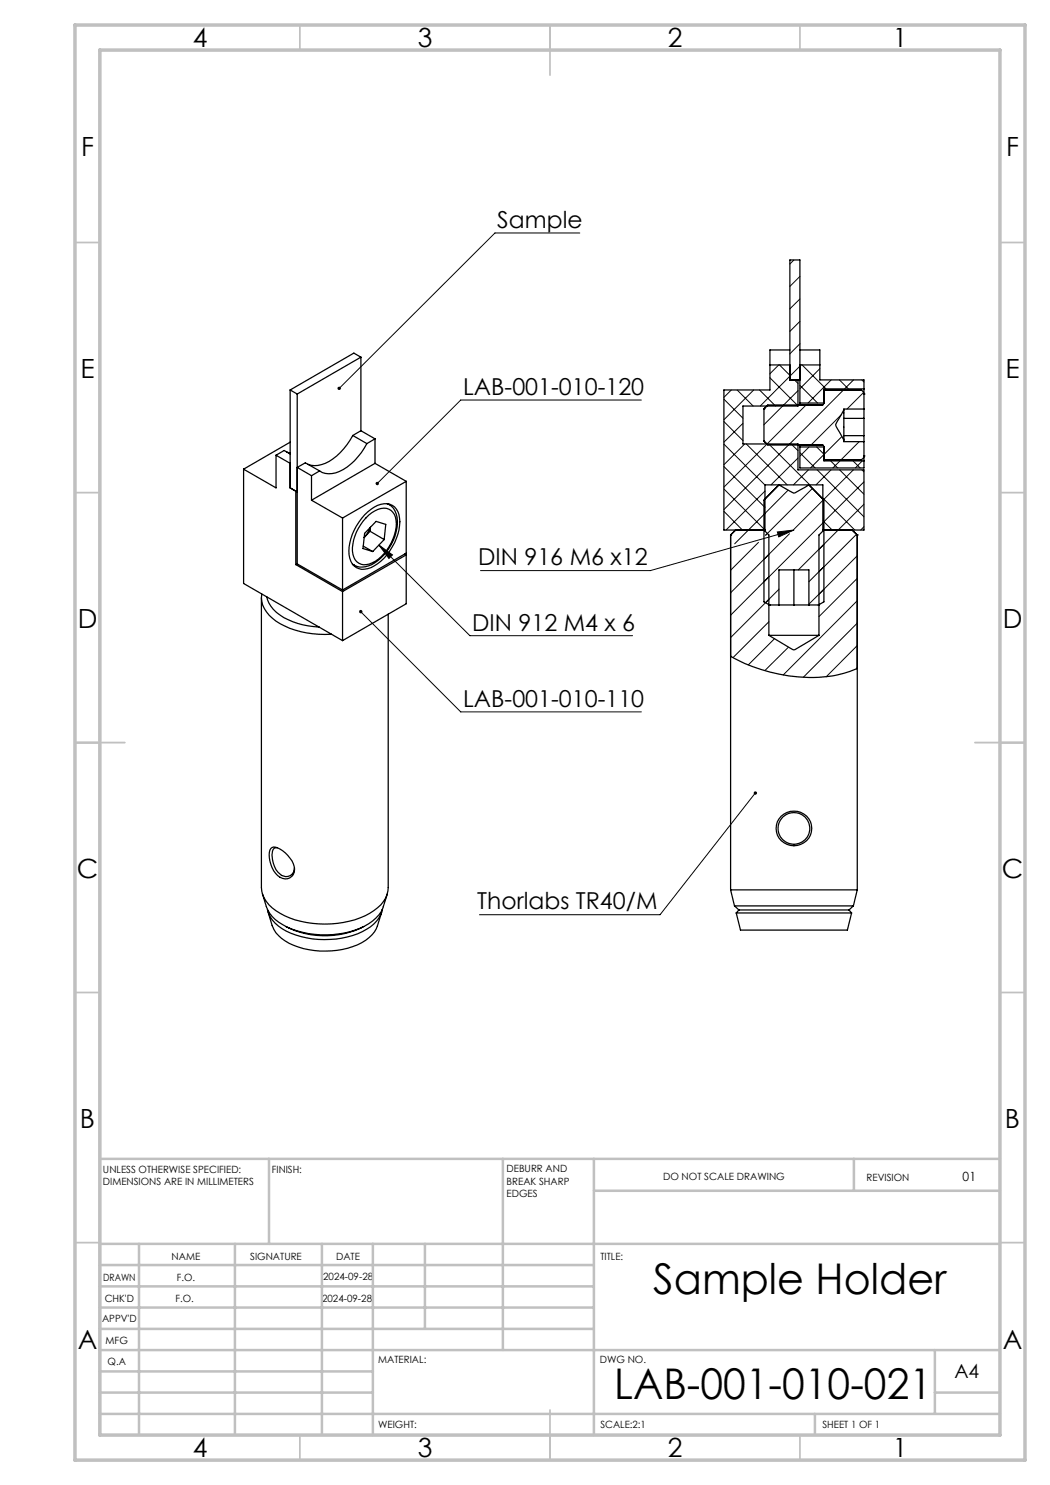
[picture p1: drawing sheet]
<svg xmlns="http://www.w3.org/2000/svg" width="210mm" height="297mm" viewBox="0 0 210 297" stroke-linecap="round" stroke-linejoin="round" font-family="sans-serif">
<g fill="none" stroke="#000" stroke-width=".2">
<path d="M116 46.6h-17l-31.2 31.1M158.8 52l-.8 .8M160 55.3l-2 2M160 59.8l-2 2M144.8 79.8l3.8 3.8M146.3 78l-1.5 1.5M147.4 78l3.2 3.2M150.7 78l-5.9 6M151.9 78l3.2 3.2M154 75.6l5.6 5.6M155.8 73l-1.8 1.8M155.9 73l2.1 2.1"/>
<path d="M158.9 76l.7 .7M159.6 78.1l-6.8 6.8M160 64.3l-2 2M160 68.8l-2 2M160 77.1l3.5 3.5M160.2 73l-8.2 8.2M160.4 73l4.8 4.8M164 73.7l-4 4M166.2 76l-4.6 4.6M167.9 76l1.8 1.8M168.7 78l-23.9 23.9M170.7 76l-1.8 1.8"/>
<path d="M172.4 76l.4 .4M172.7 78.5l-3.3 3.3M128.3 80h-36.2l-16.6 16.7M144.8 97.8l8.2 8.2M144.8 93.3l8.2 8.2M144.8 88.8l8.2 8.2M144.8 84.3l3.8 3.8M148.6 84.7l-3.8 3.7M148.9 88.8l-4.1 4.2M149.3 88.8l8.1 8.2M153 98.2l-7.8 7.8M153.7 88.8l8.3 8.2"/>
<path d="M157.6 98l-4.8 4.9M158.2 88.8l1.4 1.3M159.6 91.6l-5.4 5.4M160 90.6l3 3M161.2 81l-16.4 16.4M161.7 94l-3 3M161.8 89.4l-1.8 1.8M162.5 97.7l-9.4 9.3 .4-.3M163.3 89.4l1.5 1.4M163.4 94l9.4 9.4M164.6 99.6l6.4 6.4M166.1 92.2l1.4 1.4"/>
<path d="M166.2 94l-3 3M167.9 94l4.9 4.8M168 92.2l-1.4 1.4M168.2 83l-6 6M168.4 87.3l-6.3 6.3M170.6 92.2l1.4 1.4M170.7 94l-11.9 11.9M171.8 88.3l-3.6 3.7M172.4 94l.4 .4M172.5 92.2l-1.4 1.4M172.8 96.4l-8.2 8.2M75.8 109l18.2 18.1h32.5"/>
<path d="M75.8 109l2.7 2-.7 .7zM144.8 102.3l3.7 3.7M151.7 108.5l-5.6 5.5M153 102.7l-6.1 6.1M153.8 110.9l-7.7 7.7M153.8 115.4l-7.7 7.6M155.5 106.4l3.3-.4-3 1.4zM155.8 117.9l-9.7 9.6M157.9 106.7l-5.1 5.2M158.8 106l-28.7 8.1h-34M164.6 104.1l1.8 1.9M164.8 104.4l-12 12"/>
<path d="M164.8 113.3l-3 3M164.8 117.9l-3 2.9M171.3 106.9l-7.5 7.5M171.5 111.2l-7.7 7.6M171.5 115.7l-7.7 7.6M172.8 100.9l-13.1 13.1M172.8 105.3l-.6 .7M72.1 122.3l20 20.1h36.2M153.8 124.4l-7.2 7.1M154.9 127.7l-5.3 5.3M157.7 129.4l-4.7 4.7M171.5 120.2l-14.9 14.8"/>
<path d="M171.5 124.6l-10.8 10.9M171.5 129.1l-6.3 6.3M171.5 133.6l-.2 .1M151.1 158.6l-19.1 24.3h-36.1"/>
</g>
<g fill="none" stroke="#000" stroke-width=".25">
<path d="M58 78l1.4 .8M58 78v19.6M59.4 78.8v34M72.2 71.4l-1.4-.8-12.8 7.4M72.2 71.4l-12.8 7.4M72.2 71.4v14.7M154 73v5h-9.2v28h8.2v-9h11.6v9h8.2v-12h-13.2v-5.2h-11v-7.6h11v-5.2M154 73h4M158 70h-4v3M160 70h4v3M160 73h4M160 76h-2v-24h2v28.6"/>
<path d="M164 73v3h8.8v1.8M164.8 78h7.2M172 78h.3M172 78a.83 .83 0 0 1 .8 .8M172 78h.1M172.8 78.8h.1M172.8 77.8v1M172.8 77.8h-8v2.8M172.8 78.8v12.4M48.7 93.8v22.9l19.8 11.4M55.2 91v6.6l-6.5-3.8M55.2 91l2.8 1.7"/>
<path d="M57.3 90.4l.7 .2M58 97.6l1.4 .8M58 97.6l1.2 .6v14.7M58 90.8l-1.2-.7-1.6 .9M58 88.4l-9.3 5.4M62.3 95.1v4.9M63.9 94.2l-2.8-1.6-1.7 .9 2.9 1.6M63.9 94.2l-1.6 .9M70.6 87.1a10.8 10.8 0 0 1-7 6h-1.4l-.6-.3M70.6 87.1l2.8 1.6M72.2 86.1l2.8 1.7M72.2 86.1l-1.6 1"/>
<path d="M73.4 88.7a10.8 10.8 0 0 1-7 6 3.4 3.4 0 0 1-2.5-.5M75 92.7l-12.7 7.3M75 92.7l6.2 3.6M75 87.8v4.9M75 87.8l-1.6 .9M81.2 96.3l-12.7 7.3M81.2 96.3v14.3l-12.7 7.4M152.8 81.8h.1M152.8 81.8v6.4l.6 .6M152.8 88.2l.8 .8h10.8M155.8 97l3 1.6 3-1.6 3 3v20.4l-1.1 .6M155.8 97l-2.8 2.8"/>
<path d="M155.8 97l-3 3v20.4l1.1 .6M160 89v.4M160 80.6v.4M160 89.4v4.2h12.8v-1.4M160 80.6h4.8M160 89.4h4.8M164.4 89l.2 .1 .2 .3M164.4 81h.1M164.4 89h.1M164.4 81h-10.8l-.8 .8M164.8 80.6l-.4 .4M164.8 92h7.2"/>
<path d="M164.8 89.4v2.8h8M168.8 82l-1.7 2.9 .2 .4 1.5 2.7M168.8 82v6M168.8 88v.3h4M168.8 87.1h4M168.8 83.7h4M172 92h.1M172.8 91.2l-.3 .6-.5 .2M172.8 91.2h.1M172.8 91.2v1M172.8 81.8h-4v.2M52.3 119.6v57.9a6.4 6.4 0 0 0 3.7 5.2 19.7 19.7 0 0 0 17.9 0 6.3 6.3 0 0 0 3.7-5.2v-54.7"/>
<path d="M52.4 118.8a5 5 0 0 0 2 4.8 17.1 17.1 0 0 0 11.9 3.2M53.4 119.4a6.7 6.7 0 0 0 4.2 4.5 15.8 15.8 0 0 0 6.3 1.5M59.2 112.9l9.3 5.4M59.4 112.8l9.1 5.2M59.4 112.8l-.2 .1M62.3 100l6.2 3.6M68.5 103.6v14.4M68.5 118.3v9.8M70.5 112.8l.2 .2M70.5 112.9l.2 .1M72.6 109.2l1.9 1.1M72.8 107.5h.1"/>
<path d="M72.9 103l.7-.6a4.4 4.4 0 0 1 4.9-1.3 3.5 3.5 0 0 1 1.5 3.2 11.3 11.3 0 0 1-5.8 9.2 2.93 2.93 0 0 1-4.4-2.5 10.8 10.8 0 0 1 3.1-8zM73.2 103.6a4.3 4.3 0 0 1 4.6-1.8 2.91 2.91 0 0 1 1.5 2.9 9.6 9.6 0 0 1-4.9 7.9 2.56 2.56 0 0 1-2.7 0 2.56 2.56 0 0 1-1.2-2.4 9.5 9.5 0 0 1 2.7-6.6zM74 105.5l-.4 1-.8 1M74 106.3l2.8 1.6M74 106.3l-1.2 1.2M74.1 105.4l-.1 .9M76.8 107.9l.4-3-2-.6-2.3 2.4-.3 3 1.9 .6M76.8 107.9l-2.3 2.4M77.4 100.7l.4 .2M77.5 100.7l.3 .2M77.8 100.9l.1 .1M77.9 101a4.4 4.4 0 0 1 1.5 4.7 10 10 0 0 1-5.7 7.5 3.3 3.3 0 0 1-3-.2"/>
<path d="M81 110.8l.2 .2M81.2 111v9.8l-12.7 7.3M81.2 111l-12.7 7.3M146.1 107h.1M146.1 107v71M147.1 106l-1 1M152.8 106h.1M152.8 106l1 1v20.1M158.8 114v7M164.8 106h.1M164.8 106l-1 1v20.1M170.4 106l1 1"/>
<path d="M171.4 107h.1M171.4 107v71M146.1 131.2a32.4 32.4 0 0 0 21.3 3.8l2.5-.7 1.5-.6M153.8 127.1l4.8 2.9 .5-.1 4.7-2.8M153.8 127.1h10M153.8 120.9l.1 .1M153.9 121h.1M153.9 121h9.8M155.8 121v-7h6v7M163.7 121h.1M163.8 120.9l-.1 .1M52.5 178.8a8.5 8.5 0 0 0 2.5 5.1 16.3 16.3 0 0 0 11.5 3 13.2 13.2 0 0 0 9.3-3.9 10 10 0 0 0 1.7-4.2"/>
<path d="M54.2 169.7a1.04 1.04 0 0 1 1.3-.1 5.9 5.9 0 0 1 3.4 4.3 1.9 1.9 0 0 1-1.2 1.8 1.9 1.9 0 0 1-2.2-.6 5.8 5.8 0 0 1-1.5-5.1zM55.5 169.5a.76 .76 0 0 0-1 .7 5.2 5.2 0 0 0 1.8 4.9 1.7 1.7 0 0 0 2.6-1.5M146.1 178h25.3M146.1 178l.8 3.2M156.2 163.2a3.5 3.5 0 0 1 5.3 .2 3.5 3.5 0 0 1-.7 5.2 3.5 3.5 0 0 1-4.7-.7 3.5 3.5 0 0 1 .1-4.7zM171.4 178l-.7 3.2M53.5 181.9a6.5 6.5 0 0 0 3.8 4.3 18.1 18.1 0 0 0 16-.4 5.9 5.9 0 0 0 3.1-3.9M53.6 182.4l.8 2.7a7.4 7.4 0 0 0 5.3 4.3 16.8 16.8 0 0 0 13.4-1.3 5.9 5.9 0 0 0 2.4-3l.8-2.7M57.2 185.3a17.3 17.3 0 0 0 15.5 0M146.9 181.2h23.8M146.9 181.2l.9 .8M147.2 182.6h23.1"/>
<path d="M147.2 182.6l.9 3.4h21.4l.8-3.4M147.8 182h22M147.8 182l-.6 .6M169.8 182l.5 .6M170.7 181.2l-.9 .8"/>
<circle cx="158.8" cy="165.7" r="3.2"/>
</g>
<g fill="none" stroke="#c0c0c0" stroke-width=".35">
<path d="M60 5v5M110 5v10M160 5v5M15 48.5h5M200 48.5h5M15 98.5h5M200 98.5h5M15 148.5h10M195 148.5h10M15 198.5h5M200 198.5h5M15 248.5h5"/>
<path d="M200 248.5h5M60 287v5M110 282v10M160 287v5"/>
</g>
<g fill="none" stroke="#c0c0c0" stroke-width=".5">
<path d="M53.8 231.8v17M100.6 231.8v38.2M118.8 231.8v55.2M118.8 238.2h81.2M170.8 231.8v6.4M200 231.8h-180v55.2M20 248.8h180M20 257.3h98.8M20 253h98.8M27.8 248.8v38.2M47 248.8v38.2M64.4 248.8v38.2"/>
<path d="M74.6 248.8v38.2M85 248.8v17M20 265.8h98.8M20 261.5h98.8M20 278.5h54.6M20 274.3h54.6M20 270h180M187 278.5h13M187 270v12.8M20 282.8h180M163 282.8v4.2"/>
</g>
<path d="M15 5h190v287h-190zM20 10h180v277h-180z" fill="none" stroke="#c0c0c0" stroke-width=".7"/>
<path d="M155.5 106.4l3.3-.4-3 1.4zM150.8 158.4a.34 .34 0 0 0 0 .5 .34 .34 0 0 0 .5-.1 .34 .34 0 0 0 0-.4l-.2 .2 .1-.3zM67.5 77.5l.1 .4 .2-.2-.2 .2a.34 .34 0 0 0 .5 0 .34 .34 0 0 0-.1-.5 .34 .34 0 0 0-.5 .1zM71.9 122.1a.34 .34 0 0 0 .2 .5 .34 .34 0 0 0 .4-.4 .34 .34 0 0 0-.5-.2l.1 .3zM75.2 96.4l-.1 .2 .1 .3 .3-.2-.3 .2a.34 .34 0 0 0 .5 0 .34 .34 0 0 0 0-.4 .34 .34 0 0 0-.5-.1zM75.8 109l2.7 2-.7 .7z" fill="#000"/>
<g font-size="8.5">
<text x="130.7" y="258.8">Sample Holder</text>
<text x="122.8" y="279.7">LAB-001-010-021</text>
</g>
<g font-size="5.3">
<text x="38.5" y="9.5">4</text>
<text x="83.5" y="9.5">3</text>
<text x="133.6" y="9.5">2</text>
<text x="178.6" y="9.5">1</text>
<text x="16.2" y="31.3">F</text>
<text x="201.2" y="31.3">F</text>
<text x="16.1" y="75.5">E</text>
<text x="201.1" y="75.5">E</text>
<text x="15.5" y="125.5">D</text>
<text x="200.5" y="125.5">D</text>
<text x="15.4" y="175.5">C</text>
<text x="200.4" y="175.5">C</text>
<text x="16" y="225.5">B</text>
<text x="201" y="225.5">B</text>
<text x="15.5" y="269.8">A</text>
<text x="200.5" y="269.8">A</text>
<text x="38.5" y="291.5">4</text>
<text x="83.5" y="291.5">3</text>
<text x="133.6" y="291.5">2</text>
<text x="178.6" y="291.5">1</text>
</g>
<g font-size="4.7">
<text x="99.5" y="45.5">Sample</text>
<text x="92.6" y="78.9">LAB-001-010-120</text>
<text x="95.6" y="113">DIN 916 M6 x12</text>
<text x="94.4" y="126.1">DIN 912 M4 x 6</text>
<text x="92.6" y="141.3">LAB-001-010-110</text>
<text x="95.5" y="181.9">Thorlabs TR40/M</text>
</g>
<text font-size="3.9" x="190.9" y="275.5">A4</text>
<text font-size="2.5" x="192.5" y="236.1">01</text>
<g font-size="2">
<text x="20.6" y="234.6">UNLESS OTHERWISE SPECIFIED:</text>
<text x="20.6" y="237.1">DIMENSIONS ARE IN MILLIMETERS</text>
<text x="54.4" y="234.6">FINISH:</text>
<text x="101.3" y="234.5">DEBURR AND</text>
<text x="101.3" y="237">BREAK SHARP</text>
<text x="101.3" y="239.5">EDGES</text>
<text x="132.6" y="236">DO NOT SCALE DRAWING</text>
<text x="173.3" y="236.2">REVISION</text>
<text x="34.3" y="252">NAME</text>
<text x="50" y="251.9">SIGNATURE</text>
<text x="67.2" y="251.9">DATE</text>
<text x="120.1" y="251.9">TITLE:</text>
<text x="20.6" y="256.1">DRAWN</text>
<text x="35.3" y="256.1">F.O.</text>
<text x="64.6" y="255.9">2024-09-28</text>
<text x="20.9" y="260.3">CHK'D</text>
<text x="35.1" y="260.3">F.O.</text>
<text x="64.4" y="260.3">2024-09-28</text>
<text x="20.4" y="264.4">APPV'D</text>
<text x="21.1" y="268.8">MFG</text>
<text x="21.5" y="273">Q.A</text>
<text x="75.6" y="272.5">MATERIAL:</text>
<text x="120" y="272.5">DWG NO.</text>
<text x="75.6" y="285.5">WEIGHT:</text>
<text x="120.1" y="285.6">SCALE:2:1</text>
<text x="164.5" y="285.6">SHEET 1 OF 1</text>
</g>
</svg>
